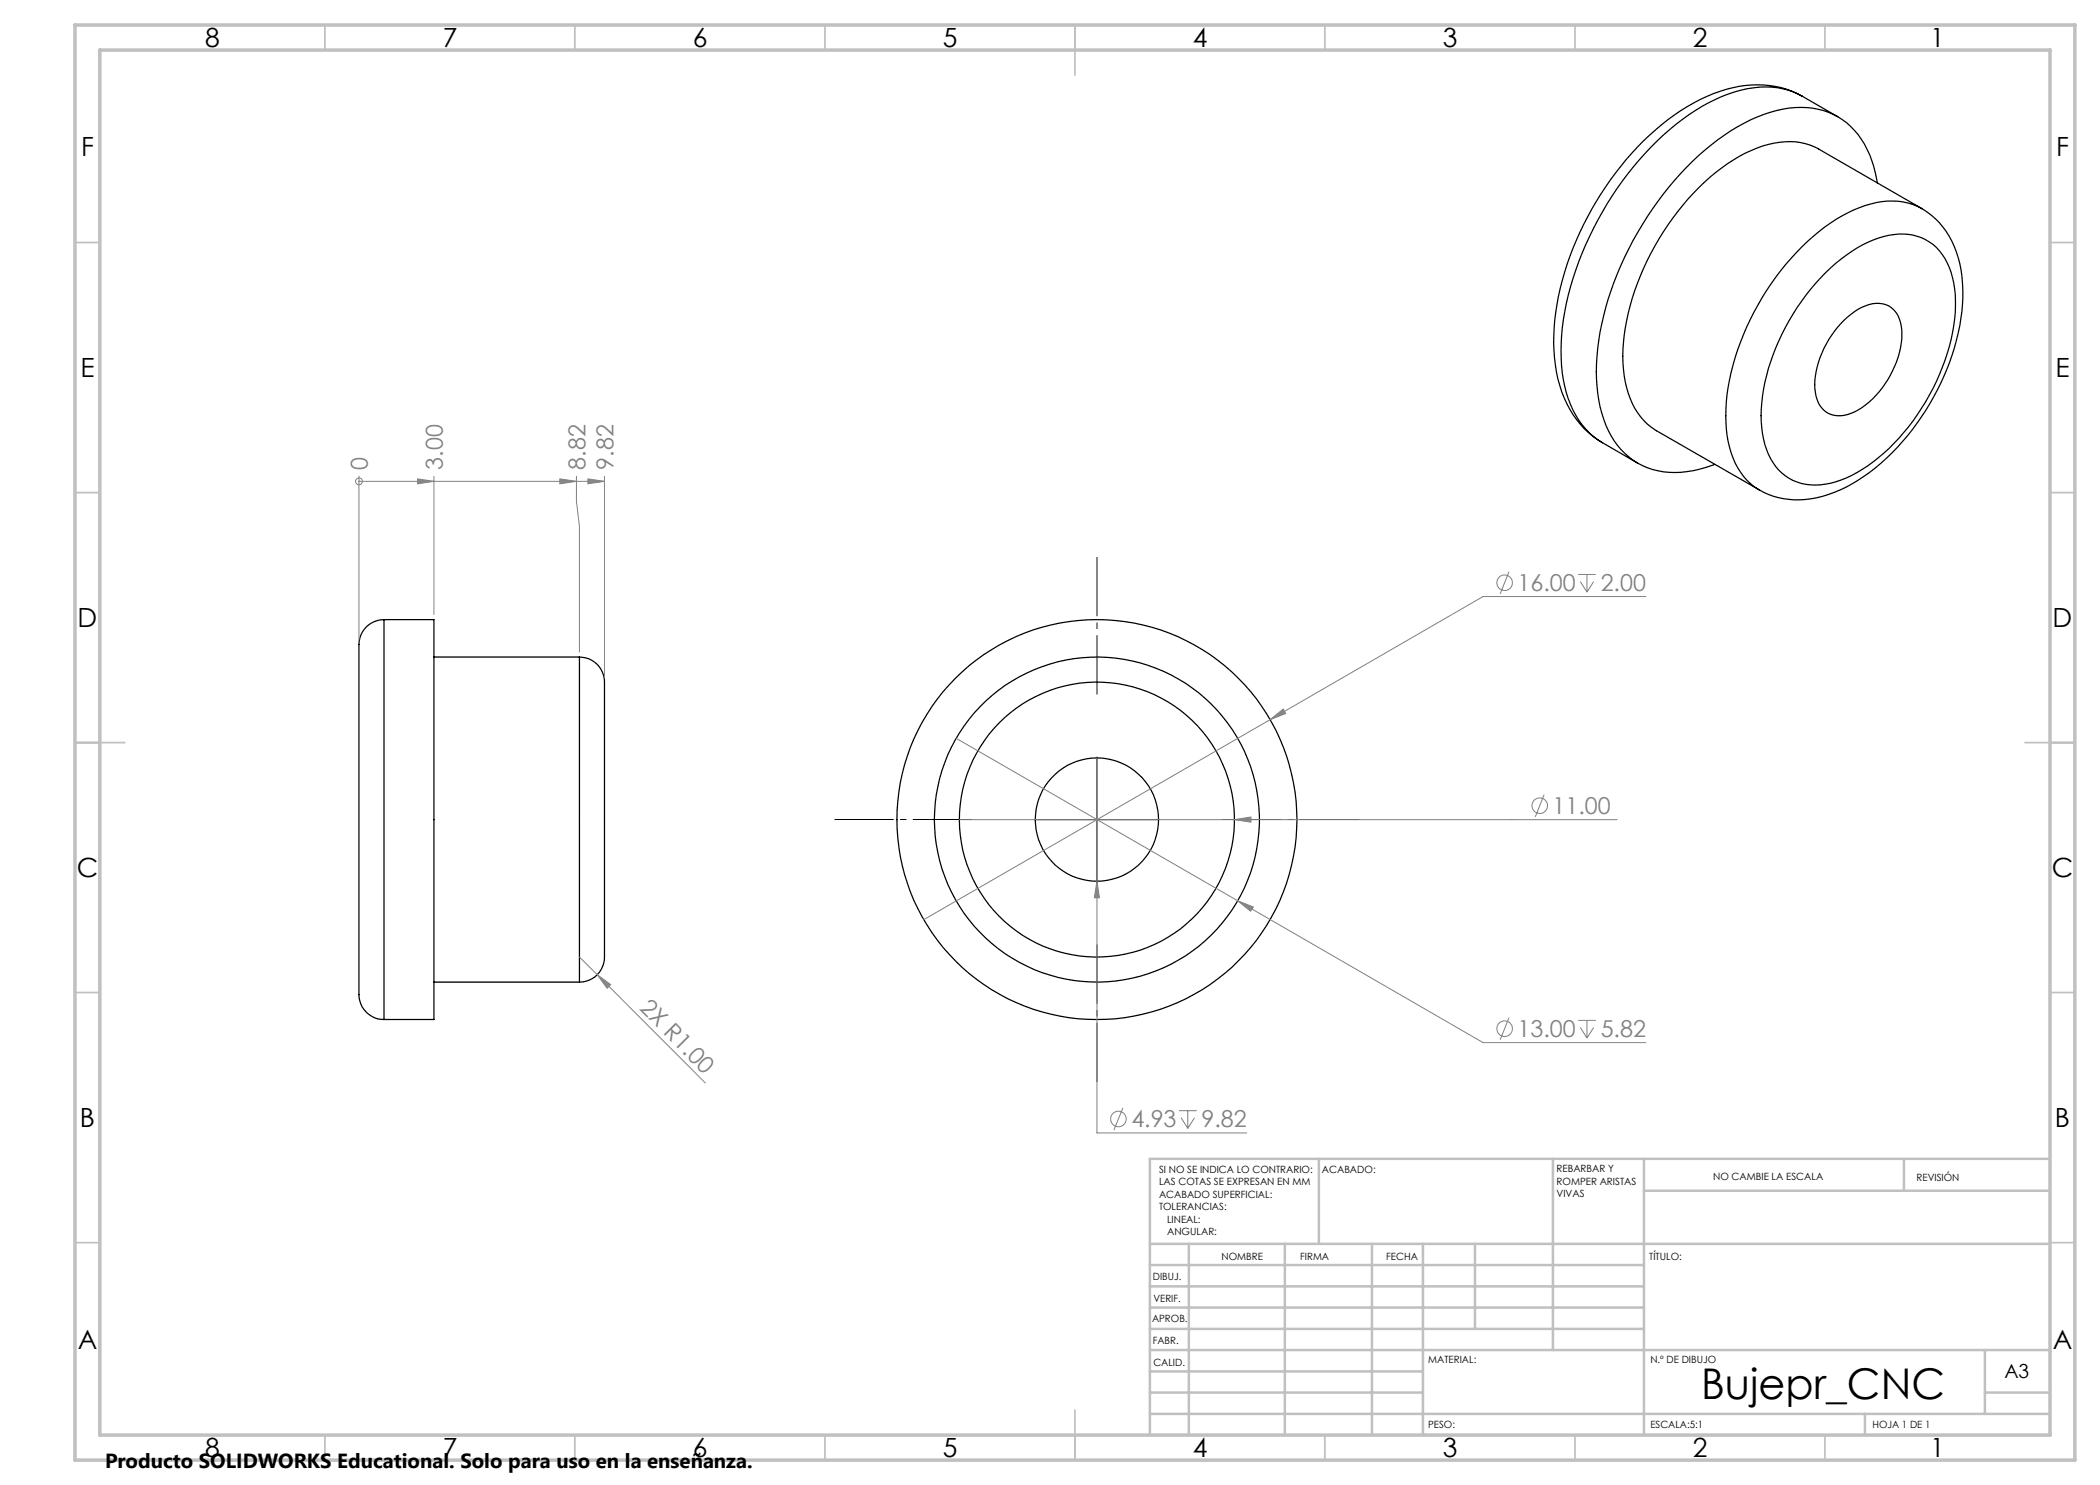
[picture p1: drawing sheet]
<svg xmlns="http://www.w3.org/2000/svg" width="420mm" height="297mm" viewBox="0 0 420 297" stroke-linecap="round" stroke-linejoin="round" font-family="sans-serif">
<g fill="none" stroke="#000" stroke-width=".25">
<path d="M360.5 19.3a19.7 19.7 0 0 0-16.6-1 44.8 44.8 0 0 0-19.8 15 61.2 61.2 0 0 0-13.2 30.8 31.3 31.3 0 0 0 2.5 16.6 17.4 17.4 0 0 0 7.1 7.8M360.5 19.3a16.7 16.7 0 0 0-13.5-.9 42 42 0 0 0-17.9 12.2 65.5 65.5 0 0 0-16.6 35 29.9 29.9 0 0 0 2.1 16.5 15 15 0 0 0 5.9 6.4M360.5 19.3l7.1 4.1M339.8 37.5a32.2 32.2 0 0 1 13.9-8.6 13 13 0 0 1 10.1 .9l20.6 11.9a13.6 13.6 0 0 0-11.3-.6 36.4 36.4 0 0 0-15.9 11.8 52 52 0 0 0-11.9 27.5 23 23 0 0 0 2.2 13.1 11.4 11.4 0 0 0 4.4 4.5l-20.6-11.9a13.9 13.9 0 0 1-6.3-9.7 37 37 0 0 1 2.5-19.8 54.6 54.6 0 0 1 12.3-19.1zM375.5 36.6a19.2 19.2 0 0 0-6.2-12.1 15.6 15.6 0 0 0-14-2.4 38.1 38.1 0 0 0-16.7 10.1 65.5 65.5 0 0 0-18.8 35.8 32.9 32.9 0 0 0 1.4 17 14.4 14.4 0 0 0 16.1 9.3l2.5-.4 3.2-1M365.1 54.6a25.9 25.9 0 0 1 12.7-7.5 10.2 10.2 0 0 1 12.4 7.3 27.5 27.5 0 0 1-.8 16.3 43.1 43.1 0 0 1-16.9 23.2 15.8 15.8 0 0 1-12.2 2.8 10.4 10.4 0 0 1-7.3-7.8 30.1 30.1 0 0 1 1.6-17.9 46.4 46.4 0 0 1 10.5-16.4zM384.4 41.7a16.7 16.7 0 0 1 7.8 12.3 39.2 39.2 0 0 1-4 22.6 46.7 46.7 0 0 1-17.7 20.1 20.3 20.3 0 0 1-14.9 2.8 13.3 13.3 0 0 1-3.7-1.5M368.8 64a9.9 9.9 0 0 1 7-3.3 4.8 4.8 0 0 1 4.5 4.6 17.8 17.8 0 0 1-4.5 13.1 12.3 12.3 0 0 1-7.6 4.7 4.7 4.7 0 0 1-5.1-4.6 17.8 17.8 0 0 1 4.4-13.1zM320.5 88.5l7.1 4.1M76.8 123.9a5.2 5.2 0 0 0-5 6.1v67.4a5.6 5.6 0 0 0 3.7 6.4l1.3 .1M76.8 123.9h10v80h-10M76.8 123.9v80"/>
<path d="M86.8 131.4h29.1M115.9 131.4a5.2 5.2 0 0 1 5 6.2v52.6a5.3 5.3 0 0 1-5 6.2M115.9 131.4v65M86.8 196.4h29.1"/>
<circle cx="219.4" cy="163.9" r="32.5"/>
<circle cx="219.4" cy="163.9" r="12.3"/>
<circle cx="219.4" cy="163.9" r="27.5"/>
<circle cx="219.4" cy="163.9" r="40"/>
</g>
<g fill="none" stroke="#808080" stroke-width=".2">
<path d="M71.8 96.3h.1M71.8 95.2v32.7M71.8 96.3h49.1M83.5 95.8l3.3 .5-3.3 .5zM86.8 95.2v27.7M112 95.8l3.3 .5-3.3 .5zM115.3 95.2v5.1l.6 5v25.1M117.6 95.8l3.3 .5-3.3 .5zM120.9 95.2v40.2M301.8 114.3l-1.8 4.5M315.6 114.9h3.6M316.1 116.3l1.3 2.1"/>
<path d="M317.4 114.9v3.5M318.7 116.3l-1.3 2.1M329.2 119.3h-32.6l-42.6 24.6M191.2 147.7l105.4 60.8h32.6M219.4 151.6v75h29.9M254 143.9l2.6-2.1 .5 .9zM254 143.9l-69.3 40M308.8 158.9l-1.7 4.5M191.9 163.9h131.5M219.4 176.2l.5 3.4h-1zM246.9 163.9l3.3-.5v1zM115.9 191.4l3.6 3.5"/>
<path d="M119.5 194.9l2.6 2-.7 .8zM119.5 194.9l21.6 21.7M247.5 180.2l3.1 1.2-.5 .8zM301.8 203.5l-1.8 4.5M315.6 204.1h3.6M316.1 205.5l1.3 2.1M317.4 204.1v3.5M318.7 205.5l-1.3 2.1M224.6 221.6l-1.8 4.4M235.8 222.1h3.6M236.2 223.6l1.4 2.1M237.6 222.1v3.6"/>
<path d="M238.9 223.6l-1.3 2.1"/>
<circle cx="71.8" cy="96.3" r=".68"/>
<circle cx="300.9" cy="116.5" r="1.55"/>
<circle cx="307.9" cy="161.1" r="1.55"/>
<circle cx="300.9" cy="205.7" r="1.55"/>
<circle cx="223.7" cy="223.8" r="1.55"/>
</g>
<path d="M219.4 138.9v-27.5M194.4 163.9h-27.5M244.4 163.9h27.5M219.4 188.9v27.5" fill="none" stroke="#000" stroke-width=".2" stroke-dasharray="15.2 1.3 1.3 1.3" stroke-dashoffset="3.4" stroke-linecap="butt"/>
<path d="M219.4 151.4v25M206.9 163.9h25" fill="none" stroke="#000" stroke-width=".2"/>
<g fill="none" stroke="#c0c0c0" stroke-width=".35">
<path d="M65 5v5M115 5v5M165 5v5M215 5v10M265 5v5M315 5v5M365 5v5M15 48.5h5M410 48.5h5M15 98.5h5M410 98.5h5M15 148.5h10"/>
<path d="M405 148.5h10M15 198.5h5M410 198.5h5M15 248.5h5M410 248.5h5M65 287v5M115 287v5M165 287v5M215 282v10M265 287v5M315 287v5M365 287v5"/>
</g>
<g fill="none" stroke="#c0c0c0" stroke-width=".5">
<path d="M263.8 231.8v17M310.6 231.8v38.2M328.8 231.8v55.2M328.8 238.2h81.2M380.8 231.8v6.4M410 231.8h-180v55.2M230 248.8h180M230 257.3h98.8M230 253h98.8M237.8 248.8v38.2M257 248.8v38.2M274.4 248.8v38.2"/>
<path d="M284.6 248.8v38.2M295 248.8v17M230 265.8h98.8M230 261.5h98.8M230 278.5h54.6M230 274.3h54.6M230 270h180M397 278.5h13M397 270v12.8M230 282.8h180M373 282.8v4.2"/>
</g>
<path d="M15 5h400v287h-400zM20 10h390v277h-390z" fill="none" stroke="#c0c0c0" stroke-width=".7"/>
<g fill="#808080">
<path d="M119.5 194.9l2.6 2-.7 .8z"/>
<path d="M219.4 176.2l-.5 3.4h1zM246.9 163.9l3.3 .5v-1zM247.5 180.2l2.6 2 .5-.8zM254 143.9l3.1-1.2-.5-.9z"/>
<path d="M83.5 95.8l3.3 .5-3.3 .5zM112 95.8l3.3 .5-3.3 .5zM117.6 95.8l3.3 .5-3.3 .5z"/>
</g>
<text font-size="8.5" x="340.2" y="279.7">Bujepr_CNC</text>
<g font-size="5.3">
<text x="41" y="9.5">8</text>
<text x="88.5" y="9.5">7</text>
<text x="138.5" y="9.5">6</text>
<text x="188.5" y="9.5">5</text>
<text x="238.5" y="9.5">4</text>
<text x="288.5" y="9.5">3</text>
<text x="338.5" y="9.5">2</text>
<text x="386" y="9.5">1</text>
<text x="16.2" y="31.2">F</text>
<text x="411.2" y="31.2">F</text>
<text x="16.1" y="75.5">E</text>
<text x="411.1" y="75.5">E</text>
<text x="15.5" y="125.5">D</text>
<text x="410.5" y="125.5">D</text>
<text x="15.4" y="175.5">C</text>
<text x="410.4" y="175.5">C</text>
<text x="16" y="225.5">B</text>
<text x="411" y="225.5">B</text>
<text x="15.5" y="269.7">A</text>
<text x="410.5" y="269.7">A</text>
<text x="41" y="291.5">8</text>
<text x="88.5" y="291.5">7</text>
<text x="138.5" y="291.5">6</text>
<text x="188.5" y="291.5">5</text>
<text x="238.5" y="291.5">4</text>
<text x="288.5" y="291.5">3</text>
<text x="338.5" y="291.5">2</text>
<text x="386" y="291.5">1</text>
</g>
<g font-size="4.7" fill="#808080">
<text x="73.6" y="93.9" transform="rotate(-90 73.6 93.9)">0</text>
<text x="88.6" y="93.9" transform="rotate(-90 88.6 93.9)">3.00</text>
<text x="117.1" y="93.9" transform="rotate(-90 117.1 93.9)">8.82</text>
<text x="122.7" y="93.9" transform="rotate(-90 122.7 93.9)">9.82</text>
<text x="303.5" y="118.2">16.00</text>
<text x="320.1" y="118.2">2.00</text>
<text x="310.5" y="162.8">11.00</text>
<text x="127.7" y="201.8" transform="rotate(45 127.7 201.8)">2X R1.00</text>
<text x="303.5" y="207.4">13.00</text>
<text x="320.1" y="207.4">5.82</text>
<text x="226.3" y="225.5">4.93</text>
<text x="240.3" y="225.5">9.82</text>
</g>
<text font-size="4.1" x="21" y="293.7">Producto SOLIDWORKS Educational. Solo para uso en la enseñanza.</text>
<text font-size="3.9" x="400.9" y="275.5">A3</text>
<g font-size="2">
<text x="231.8" y="234.6">SI NO SE INDICA LO CONTRARIO:</text>
<text x="231.8" y="237.1">LAS COTAS SE EXPRESAN EN MM</text>
<text x="231.8" y="239.6">ACABADO SUPERFICIAL:</text>
<text x="264.4" y="234.6">ACABADO:</text>
<text x="311.3" y="234.5">REBARBAR Y</text>
<text x="311.3" y="237">ROMPER ARISTAS</text>
<text x="311.3" y="239.5">VIVAS</text>
<text x="342.6" y="236">NO CAMBIE LA ESCALA</text>
<text x="383.3" y="236.2">REVISIÓN</text>
<text x="231.8" y="242.1">TOLERANCIAS:</text>
<text x="233.4" y="244.6">LINEAL:</text>
<text x="233.4" y="247.1">ANGULAR:</text>
<text x="244.3" y="252">NOMBRE</text>
<text x="260" y="251.9">FIRMA</text>
<text x="277.2" y="251.9">FECHA</text>
<text x="329.9" y="251.9">TÍTULO:</text>
<text x="230.6" y="256.1">DIBUJ.</text>
<text x="230.7" y="260.3">VERIF.</text>
<text x="230.4" y="264.4">APROB.</text>
<text x="230.5" y="268.8">FABR.</text>
<text x="230.7" y="273.1">CALID.</text>
<text x="285.6" y="272.5">MATERIAL:</text>
<text x="330.1" y="272.5">N.º DE DIBUJO</text>
<text x="285.6" y="285.5">PESO:</text>
<text x="330.1" y="285.6">ESCALA:5:1</text>
<text x="374.5" y="285.6">HOJA 1 DE 1</text>
</g>
</svg>
